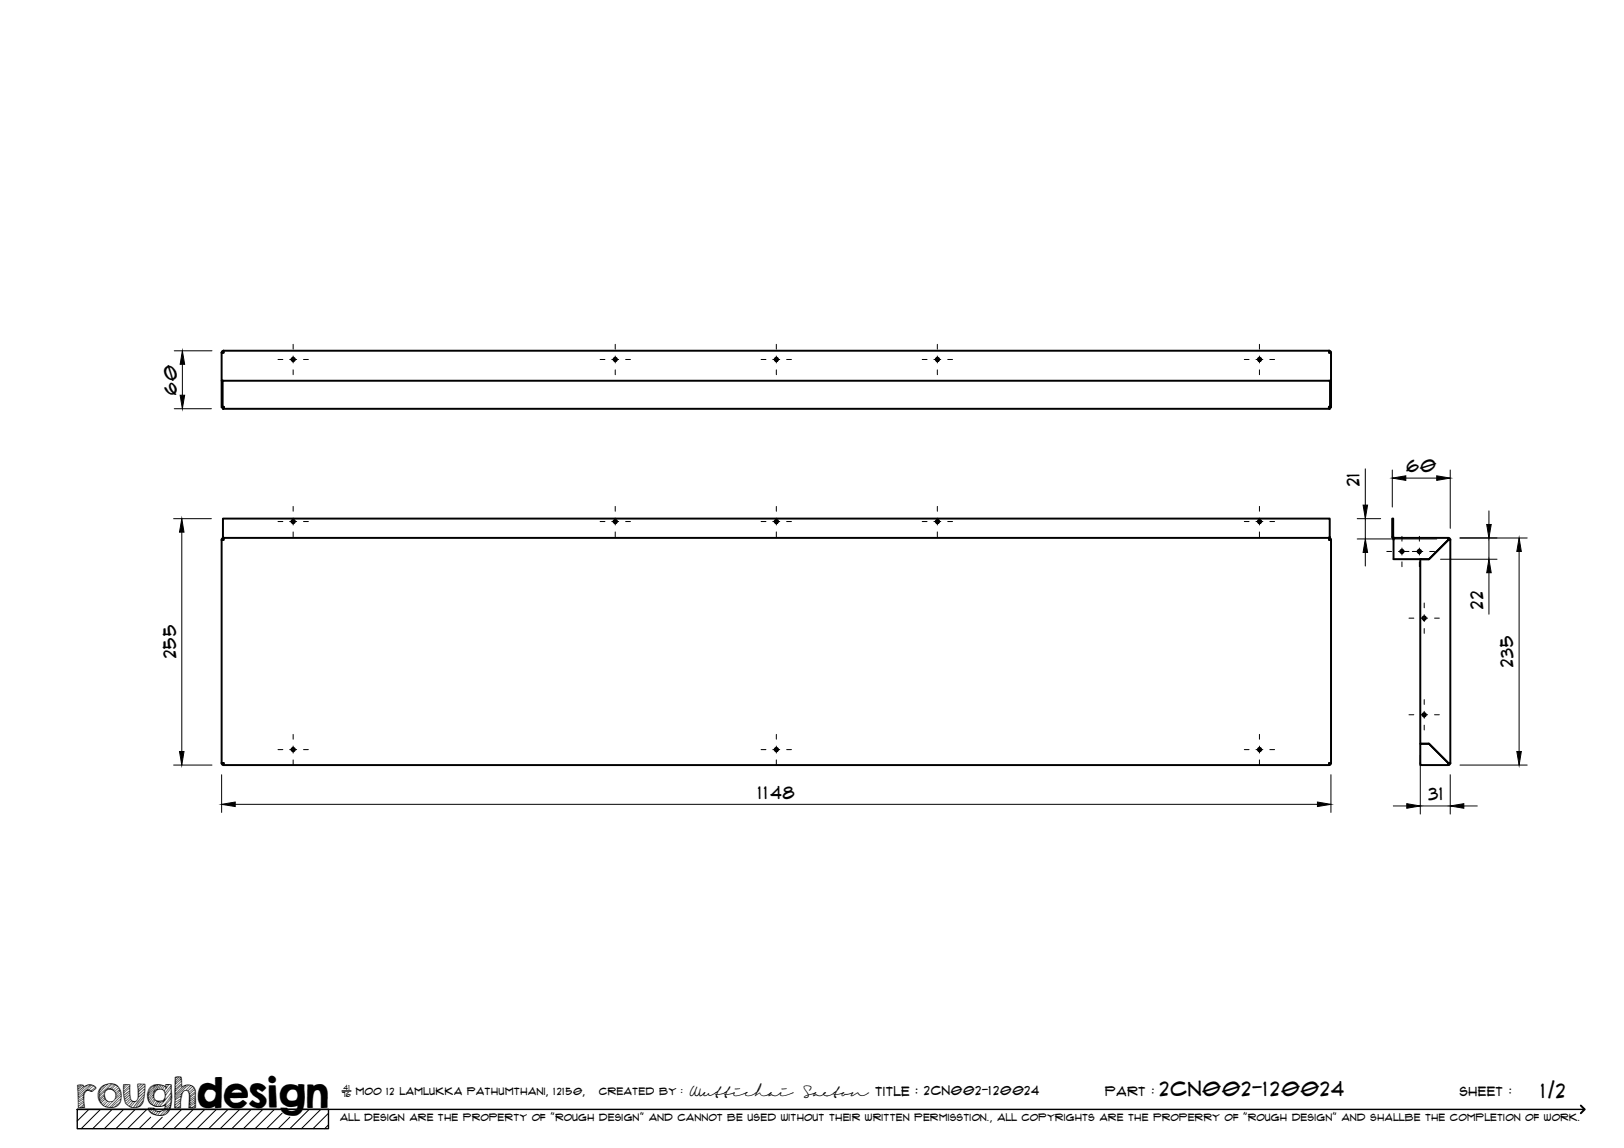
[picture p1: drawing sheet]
<svg xmlns="http://www.w3.org/2000/svg" width="420mm" height="297mm" viewBox="0 0 420 297" stroke-linecap="round" stroke-linejoin="round" font-family="sans-serif">
<!-- layer: Visible -->
<g fill="none" stroke="#000" stroke-width=".51">
<path d="M57.3 98.5v6.9h.3v-6.9M57.4 90.9l.4-.2v.6h-.4zM57.8 91l-.5 .3v7.2h287.1M57.8 90.7h286.1M343.9 90.7l.4 .2 .1 .4-.5-.3M343.9 90.7v.6h.5v14.1h-.3v-6.9M57.6 105.4l.2-.2 .1 .1-.2 .5M57.9 105.3l-.2 .5h286.3l-.2-.5M344.1 105.4l-.2-.2-.1 .1 .2 .5M57.7 138.9l.2 .3M57.7 138.9v.3M57.7 138.9v-4.7h286.3v4.7"/>
<path d="M57.8 139.2l-.3 .1a.25 .25 0 0 0-.1 .4 .25 .25 0 0 0 .4 0v-.5h286.1M57.8 139.4l-.5 .3v57.7h.5v.6M343.9 139.2l.4 .2 .1 .3-.5-.3M343.9 139.2v.5h.5v57.7h-.5v.6M344 138.9l-.2 .3M344 138.9v.3M360.6 139.2l-.2-.2v-4.8h-.2v4.8l.4 .4M360.6 139.2v.1M360.7 139.2h.1M360.7 139.2h14v.1a.22 .22 0 0 0 0 .3 .22 .22 0 0 0 .3 .1h.2M360.7 139.2l-.2 .4v5.1h9.2l5-5v-.5M374.7 139.2h.3l.2 .5"/>
<path d="M374.7 139.4l.3 .3M57.3 197.4l.1 .4 .4 .2M57.3 197.4l.5 .3M57.8 198h286.1M344.4 197.4l-.2 .5-.3 .1M344.4 197.4l-.5 .3M367.5 192.5h2.2l5 4.9v.6h-7.2zM374.7 197.4v.6M374.7 197.4h.5v-57.7h-.5l-5 5h-2.2v47.7h2.2l5 5h.5l-.5 .5M375 197.4l-.3 .3"/>
<circle cx="75.9" cy="93" r=".43"/>
<circle cx="159.2" cy="93" r=".43"/>
<circle cx="200.9" cy="93" r=".43"/>
<circle cx="242.5" cy="93" r=".43"/>
<circle cx="325.9" cy="93" r=".43"/>
<circle cx="75.9" cy="134.9" r=".43"/>
<circle cx="159.2" cy="134.9" r=".43"/>
<circle cx="200.9" cy="134.9" r=".43"/>
<circle cx="242.5" cy="134.9" r=".43"/>
<circle cx="325.9" cy="134.9" r=".43"/>
<circle cx="362.7" cy="142.7" r=".43"/>
<circle cx="367.2" cy="142.7" r=".43"/>
<circle cx="368.5" cy="159.9" r=".43"/>
<circle cx="75.9" cy="193.9" r=".43"/>
<circle cx="200.9" cy="193.9" r=".43"/>
<circle cx="325.9" cy="193.9" r=".43"/>
<circle cx="368.5" cy="185" r=".43"/>
</g>
<g fill="#000">
<circle cx="344.1" cy="91.3" r=".25"/>
<circle cx="344.1" cy="139.7" r=".25"/>
<circle cx="57.6" cy="197.4" r=".25"/>
</g>
<!-- layer: TitleBlock -->
<path d="M20 287h65v5h-65zM20 287h390M88.5 282.3h2.3" fill="none" stroke="#000" stroke-width=".36"/>
<path d="M409 286.1l1 .9-1 1" fill="none" stroke="#000" stroke-width=".51"/>
<g fill="none" stroke="#000" stroke-width=".26">
<path d="M23 287l-3 3.1M26 287l-5 5M29 287l-5 5M32 287l-5 5M35 287l-5 5M38 287l-5 5M39 289.1l-3 2.9M42 289.1l-3 2.9M47 287l-5 5M50 287l-5 5M53 287l-5 5M56 287l-5 5"/>
<path d="M59 287l-5 5M62 287l-5 5M65 287l-5 5M68 287l-5 5M71 287l-5 5M73 288l-4 4M75 289.1l-3 2.9M80 287l-5 5M83 287l-5 5M85 288l-4 4M85 291l-1 1"/>
</g>
<!-- layer: Smart Centers -->
<g fill="none" stroke="#000" stroke-width=".26">
<path d="M71.9 93h1.3M75 93h1.8M75.8 89.1v1.2M75.8 92.1v1.8M75.8 95.7v1.3M78.5 93h1.3M155.3 93h1.2M158.3 93h1.8M159.2 89.1v1.2M159.2 92.1v1.8M159.2 95.7v1.3M161.9 93h1.2"/>
<path d="M196.9 93h1.3M199.9 93h1.8M200.9 89.1v1.2M200.9 92.1v1.8M200.9 95.7v1.3M203.5 93h1.3M238.6 93h1.2M241.6 93h1.8M242.5 89.1v1.2M242.5 92.1v1.8M242.5 95.7v1.3M245.2 93h1.2"/>
<path d="M321.9 93h1.3M325 93h1.7M325.8 89.1v1.2M325.8 92.1v1.8M325.8 95.7v1.3M328.5 93h1.3M71.9 134.9h1.3M75 134.9h1.8M75.8 131v1.3M75.8 134.1v1.7M75.8 137.6v1.3M78.5 134.9h1.3"/>
<path d="M155.3 134.9h1.2M158.3 134.9h1.8M159.2 131v1.3M159.2 134.1v1.7M159.2 137.6v1.3M161.9 134.9h1.2M196.9 134.9h1.3M199.9 134.9h1.8M200.9 131v1.3M200.9 134.1v1.7M200.9 137.6v1.3M203.5 134.9h1.3"/>
<path d="M238.6 134.9h1.2M241.6 134.9h1.8M242.5 131v1.3M242.5 134.1v1.7M242.5 137.6v1.3M245.2 134.9h1.2M321.9 134.9h1.3M325 134.9h1.7M325.8 131v1.3M325.8 134.1v1.7M325.8 137.6v1.3M328.5 134.9h1.3"/>
<path d="M362.7 138.8v1.2M367.2 138.8v1.2M358.8 142.7h1.2M361.8 142.7h2.7M362.7 141.8v1.8M362.7 145.4v1.2M364.5 159.9h1.3M365.4 142.7h2.7M367.2 141.8v1.8M367.2 145.4v1.2M367.6 159.9h1.8M368.5 156v1.3"/>
<path d="M368.5 159.1v1.7M369.9 142.7h1.2M371.1 159.9h1.3M368.5 162.6v1.3M71.9 194h1.3M75 194h1.8M75.8 190v1.3M75.8 193v1.8M75.8 196.6v1.3M78.5 194h1.3M196.9 194h1.3M199.9 194h1.8"/>
<path d="M200.9 190v1.3M200.9 193v1.8M200.9 196.6v1.3M203.5 194h1.3M321.9 194h1.3M325 194h1.7M325.8 190v1.3M325.8 193v1.8M325.8 196.6v1.3M328.5 194h1.3M364.5 184.9h1.3M367.6 184.9h1.8"/>
<path d="M368.5 181v1.3M368.5 184.1v1.8M368.5 187.6v1.3M371.1 184.9h1.3"/>
</g>
<!-- layer: FD_Dimensions -->
<g fill="none" stroke="#000" stroke-width=".26">
<path d="M45.1 90.8h9.7M47.2 94.3v8M45.1 105.8h9.6M44.9 134.2h9.8M47 137.7v56.7M351.1 134.2h6.1M351.1 139.5h20.6M353.2 121.3v9.4M353.2 134.2v5.3M360.2 121.6v9.6M363.7 123.7h8M375.2 121.6v15.1"/>
<path d="M377.7 139.2h17.4M385.2 132.2v3.5M385.2 139.2v5.5M353.2 142.9v3.6M372.7 144.7h14.6M385.2 148.2v10.7M393 142.7v51.7M44.9 198h9.9M367.5 195.4v15.2M377.7 198h17.4M57.3 200.5v9.7M60.9 208.1h279.9"/>
<path d="M344.3 200.5v9.7M360.5 208.5h3.5M367.5 208.5h7.7M375.2 200.5v10.1M378.7 208.5h3.5"/>
</g>
<g fill="#000" stroke="#000" stroke-width=".26">
<path d="M47.2 90.8l.6 3.5h-1.2zM46.6 102.3h1.2l-.6 3.5zM47 134.2l.6 3.5h-1.2zM352.7 130.7h1.1l-.6 3.5zM360.2 123.7l3.5-.6v1.2zM371.7 123.1l3.5 .6-3.5 .6zM384.6 135.7h1.2l-.6 3.5zM353.2 139.5l.6 3.4h-1.1zM385.2 144.7l.6 3.5h-1.2zM393 139.2l.6 3.5h-1.2zM46.4 194.4h1.2l-.6 3.6zM392.4 194.4h1.2l-.6 3.6z"/>
<path d="M57.3 208.1l3.6-.6v1.2zM340.8 207.5l3.5 .6-3.5 .6zM364 207.9l3.5 .6-3.5 .6zM375.2 208.5l3.5-.6v1.2z"/>
</g>
<text font-size="9.7" x="19.9" y="286.8">roughdesign</text>
<g font-size="5.3">
<text x="300.1" y="283.6">2CN002-120024</text>
<text x="398.7" y="284">1/2</text>
</g>
<g font-size="4.6">
<text x="45.7" y="102.1" transform="rotate(-90 45.7 102.1)">60</text>
<text x="351.7" y="125.8" transform="rotate(-90 351.7 125.8)">21</text>
<text x="363.9" y="122.2">60</text>
<text x="383.7" y="157.5" transform="rotate(-90 383.7 157.5)">22</text>
<text x="45.6" y="170.3" transform="rotate(-90 45.6 170.3)">255</text>
<text x="391.5" y="172.6" transform="rotate(-90 391.5 172.6)">235</text>
<text x="196.1" y="206.7">1148</text>
<text x="369.6" y="207">31</text>
</g>
<g font-size="3.4">
<text x="178.3" y="283.5">Wuttichai</text>
<text x="208.1" y="283.5">Saeton title : 2CN002-120024</text>
</g>
<g font-size="3.3">
<text x="286" y="283.5">Part :</text>
<text x="377.7" y="283.5">sheet :</text>
</g>
<g font-size="2.7">
<text x="92.1" y="283.3">moo 12 Lamlukka pathumthani, 12150,</text>
<text x="155" y="283.3">created by :</text>
</g>
<text font-size="2.6" x="88" y="290.1">all design are the property of &quot;rough design&quot; and cannot be used without their written permisstion., all copyrights are the properry of &quot;rough design&quot; and shallbe the completion of work.</text>
<g font-size="1.9">
<text x="88.5" y="283.9">76</text>
<text x="88.9" y="282.1">41</text>
</g>
</svg>
